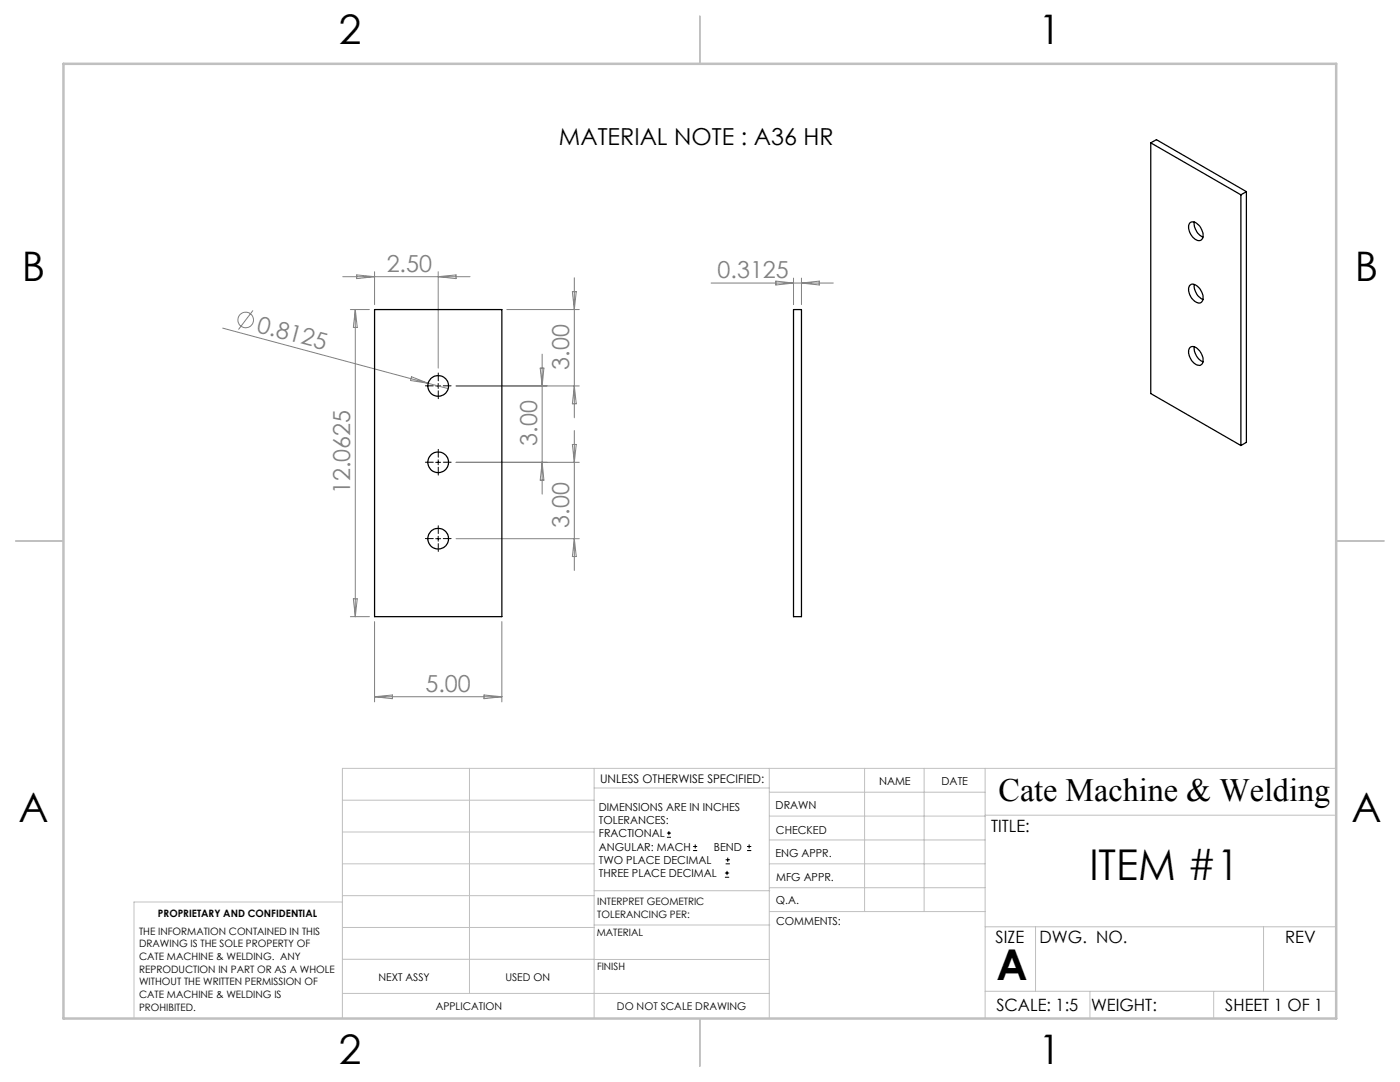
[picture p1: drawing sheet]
<svg xmlns="http://www.w3.org/2000/svg" width="279mm" height="216mm" viewBox="0 0 279 216" stroke-linecap="round" stroke-linejoin="round" font-family="sans-serif">
<g fill="none" stroke="#808080" stroke-width=".2">
<path d="M68.4 55.2h25.4M71.2 54.9l3.6 .3-3.6 .4zM74.8 54.2v6.6M87.5 54.2v19.2M87.5 55.2l3.5-.3v.7zM114.2 58.2h.8l-.4 3.6zM114.6 55.4v28M141.9 56.5h24.4M154.8 56.1l3.6 .4-3.6 .4zM158.4 55.5v5.3M159.9 55.5v5.3M159.9 56.5l3.6-.4v.8z"/>
<path d="M44.5 65.5l40.9 11M50.5 61.9l-2.9 3.9M69.9 61.8h3.8M70.9 61.8v61.2M70.9 61.8l.4 3.5h-.8zM82.1 75.2l3.3 1.3-3.5-.6zM85.4 76.5l4 1M91 77h24.6M101.1 61.8h14.5M107.8 73.4h.7l-.3 3.6zM108.2 70.7v27.9M114.6 77l.4 3.6h-.8z"/>
<path d="M91 92.3h24.6M108.2 92.3l.3 3.5h-.7zM114.2 88.7h.8l-.4 3.6zM114.6 85.9v27.9M70.5 119.5h.8l-.4 3.5zM91 107.5h24.6M114.6 107.5l.4 3.6h-.8zM69.9 123h3.8M74.8 124v16.1M74.8 139h25.4M74.8 139l3.5-.3v.7zM96.6 138.7l3.6 .3-3.6 .4z"/>
<path d="M100.2 124v16.1"/>
<circle cx="49" cy="63.9" r="1.56"/>
</g>
<g fill="none" stroke="#000" stroke-width=".2">
<path d="M87 77h.9M87.5 76.5v1M87 92.3h.9M87.5 91.8v.9M87 107.5h.9M87.5 107v1M133.1 167.1h.8M133.1 166.2h.8M133.5 165.8v.9M138.3 169.7h.8M138.3 168.9h.8M138.7 168.5v.8"/>
<path d="M144.7 175h.8M144.7 174.2h.8M144.8 172.4h.9M144.8 171.6h.9M145.1 173.8v.8M145.2 171.1v.9M149.1 169.7h.8M149.1 168.9h.8M149.5 168.5v.8"/>
</g>
<path d="M86.5 77h-1.6M87.5 76v-1.6M87.5 78v1.6M88.5 77h1.5M86.5 92.2h-1.6M87.5 91.2v-1.5M87.5 93.2v1.6M88.5 92.2h1.5M86.5 107.5h-1.6M87.5 106.5v-1.6M87.5 108.5v1.5M88.5 107.5h1.5" fill="none" stroke="#000" stroke-width=".2" stroke-dasharray="15.2 1.3 1.3 1.3"/>
<g fill="none" stroke="#c0c0c0" stroke-width=".2">
<path d="M68.3 159.7h50.3M93.7 153.3v44.9M118.6 153.3v49.9M118.6 157.2h34.9M153.5 153.3v49.9M153.5 158.1h43.1M172.5 153.3v28.6M184.4 153.3v28.6M196.6 153.3v49.9M266.7 153.3h-198.4v49.9M68.3 178.7h50.3M68.3 172.4h50.3"/>
<path d="M68.3 166h50.3M68.3 180h-41.6v23.2M118.6 177.7h35M153.5 167.6h43.1M153.5 162.8h43.1M153.5 172.4h43.1M153.5 177.1h43.1M196.6 162.7h70.1M68.3 198.2h85.2M68.3 191.4l85.2 .1M68.3 185.1h50.3M118.6 184.6h35"/>
<path d="M153.6 181.9h43M196.6 197.8h70.1M196.6 184.9h70.1M206.7 184.9v12.9M217.5 197.8v5.4M242.2 197.8v5.4M252.2 184.9v12.9"/>
</g>
<path d="M139.7 3.2v9.5M3.1 107.9h9.6M266.7 107.9h9.5M139.7 203.2v9.6" fill="none" stroke="#c0c0c0" stroke-width=".25"/>
<path d="M12.7 12.7h254v190.5h-254z" fill="none" stroke="#c0c0c0" stroke-width=".5"/>
<g fill="none" stroke="#000" stroke-width=".25">
<path d="M229.7 28.5l17.9 10.4M229.7 28.5v50l17.9 10.4M229.7 28.5l1.1-.6 17.9 10.3M247.6 38.9v50M248.7 38.2l-1.1 .7M248.7 38.2v50.1l-1.1 .6M237.5 44.5a1.21 1.21 0 0 1 1.7 .4 2.4 2.4 0 0 1 .7 2.9 1.16 1.16 0 0 1-1.8-.4 2.58 2.58 0 0 1-.6-2.9zM237.5 56.9a1.38 1.38 0 0 1 1.9 .6 2.15 2.15 0 0 1 .3 2.9 2.03 2.03 0 0 1-2.2-1.6 1.93 1.93 0 0 1 0-1.9zM238.3 44.3a3.2 3.2 0 0 0 1.8 3M238.3 56.8a3.2 3.2 0 0 0 1.8 3M74.8 61.8h25.4v61.2h-25.4zM158.4 61.8h1.5v61.2h-1.5z"/>
<path d="M237.6 69.3a1.94 1.94 0 0 1 2.3 1.5 1.41 1.41 0 0 1-.5 2.1 2.71 2.71 0 0 1-2.1-3.4zM238.3 69.2a3.2 3.2 0 0 0 1.8 3"/>
<circle cx="87.4" cy="77" r="2.07"/>
<circle cx="87.4" cy="92.3" r="2.07"/>
<circle cx="87.4" cy="107.5" r="2.07"/>
</g>
<g font-size="8.5">
<text x="217.4" y="175.5">ITEM #1</text>
<text x="198.9" y="195.5">A</text>
</g>
<g font-size="8.1">
<text x="67.6" y="8.9">2</text>
<text x="207.3" y="8.9">1</text>
<text x="4.4" y="56.2">B</text>
<text x="270.4" y="56.2">B</text>
<text x="3.7" y="164.1">A</text>
<text x="269.7" y="164.1">A</text>
<text x="67.6" y="212.4">2</text>
<text x="207.3" y="212.4">1</text>
</g>
<text font-size="6.5" x="199.3" y="159.9">Cate Machine &amp; Welding</text>
<text font-size="4.7" x="111.5" y="28.9">MATERIAL NOTE : A36 HR</text>
<g font-size="4.7" fill="#808080">
<text x="77.2" y="54.2">2.50</text>
<text x="143.2" y="55.5">0.3125</text>
<text x="51.1" y="66.1" transform="rotate(15 51.1 66.1)">0.8125</text>
<text x="113.6" y="73.8" transform="rotate(-90 113.6 73.8)">3.00</text>
<text x="107.2" y="89" transform="rotate(-90 107.2 89)">3.00</text>
<text x="69.9" y="98.6" transform="rotate(-90 69.9 98.6)">12.0625</text>
<text x="113.6" y="105.3" transform="rotate(-90 113.6 105.3)">3.00</text>
<text x="84.9" y="138">5.00</text>
</g>
<g font-size="3.4">
<text x="197.8" y="166">TITLE:</text>
<text x="198.7" y="188.1">SIZE</text>
<text x="207.5" y="188.1">DWG. NO.</text>
<text x="256.5" y="188.2">REV</text>
<text x="198.8" y="201.7">SCALE: 1:5</text>
<text x="217.7" y="201.8">WEIGHT:</text>
<text x="244.5" y="201.7">SHEET 1 OF 1</text>
</g>
<text font-size="2.4" x="119.8" y="156.2">UNLESS OTHERWISE SPECIFIED:</text>
<g font-size="2.2">
<text x="119.5" y="161.8">DIMENSIONS ARE IN INCHES</text>
<text x="154.8" y="161.4">DRAWN</text>
<text x="175.4" y="156.6">NAME</text>
<text x="187.9" y="156.7">DATE</text>
<text x="119.5" y="164.4">TOLERANCES:</text>
<text x="119.5" y="167.1">FRACTIONAL</text>
<text x="154.9" y="166.3">CHECKED</text>
<text x="119.5" y="169.7">ANGULAR: MACH</text>
<text x="119.5" y="172.4">TWO PLACE DECIMAL</text>
<text x="142.5" y="169.7">BEND</text>
<text x="154.8" y="171">ENG APPR.</text>
<text x="119.5" y="175">THREE PLACE DECIMAL</text>
<text x="154.9" y="175.7">MFG APPR.</text>
<text x="154.9" y="180.4">Q.A.</text>
<text x="154.9" y="184.6">COMMENTS:</text>
</g>
<g font-size="2.1">
<text x="75.5" y="195.7">NEXT ASSY</text>
<text x="100.9" y="195.7">USED ON</text>
<text x="86.9" y="201.5">APPLICATION</text>
<text x="123.1" y="201.6">DO NOT SCALE DRAWING</text>
</g>
<g font-size="2">
<text x="31.5" y="182.9">PROPRIETARY AND CONFIDENTIAL</text>
<text x="119.2" y="180.6">INTERPRET GEOMETRIC</text>
<text x="119.2" y="183.1">TOLERANCING PER:</text>
<text x="27.8" y="186.5">THE INFORMATION CONTAINED IN THIS</text>
<text x="27.8" y="189">DRAWING IS THE SOLE PROPERTY OF</text>
<text x="27.8" y="191.6">CATE MACHINE &amp; WELDING. ANY</text>
<text x="119.1" y="186.7">MATERIAL</text>
<text x="27.8" y="194.1">REPRODUCTION IN PART OR AS A WHOLE</text>
<text x="27.8" y="196.6">WITHOUT THE WRITTEN PERMISSION OF</text>
<text x="119.1" y="193.5">FINISH</text>
<text x="27.8" y="199.1">CATE MACHINE &amp; WELDING IS</text>
<text x="27.8" y="201.7">PROHIBITED.</text>
</g>
</svg>
